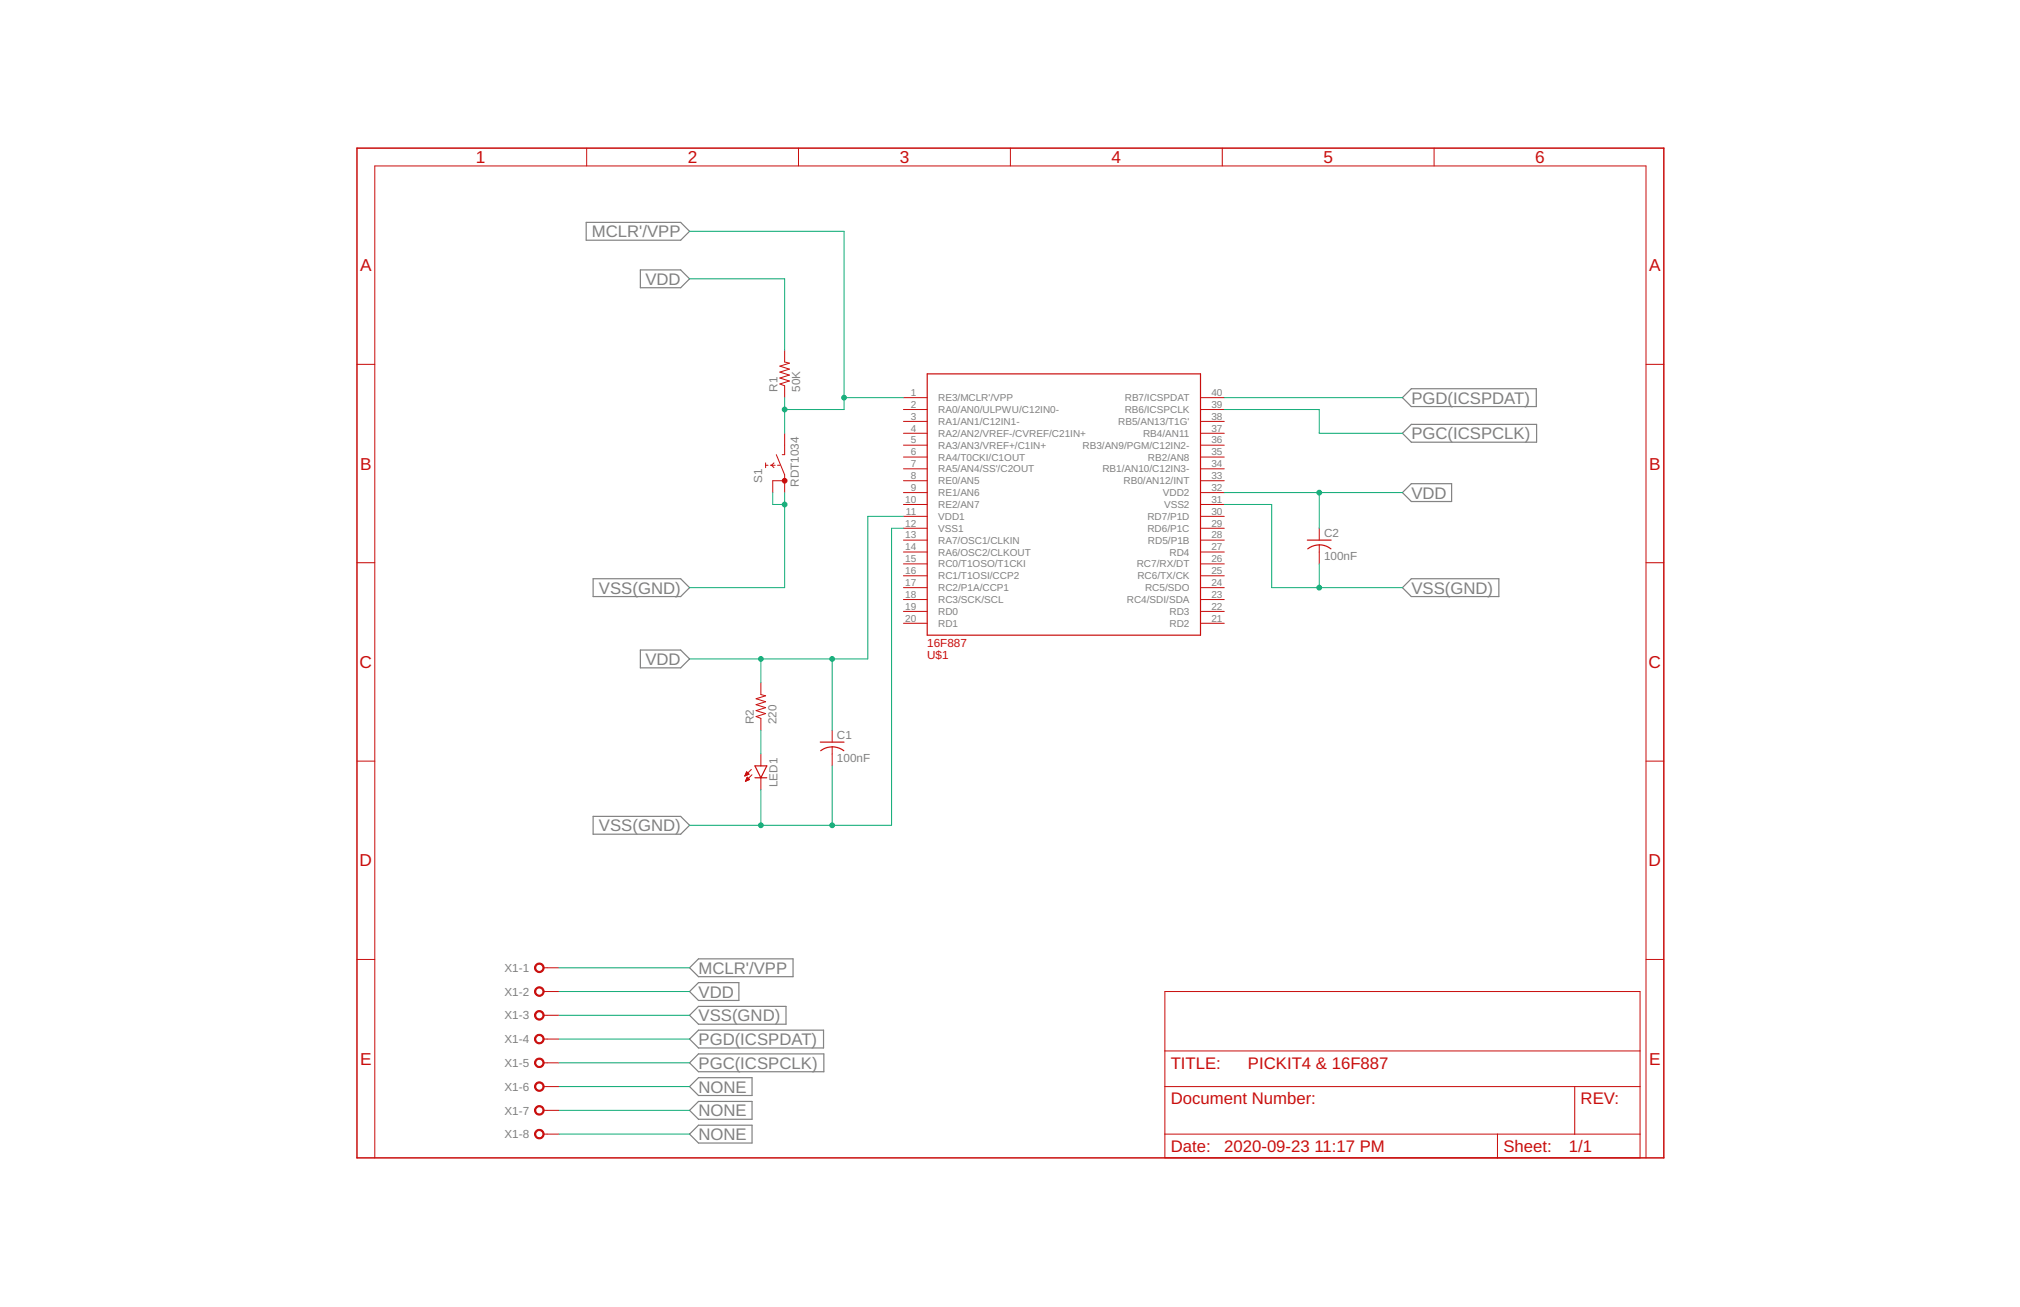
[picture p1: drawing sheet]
<svg xmlns="http://www.w3.org/2000/svg" width="432mm" height="279mm" viewBox="0 0 432 279" stroke-linecap="round" stroke-linejoin="round" font-family="sans-serif">
<g fill="none" stroke="#808080" stroke-width=".25">
<path d="M125.3 47.5h20.2l1.9 1.9-1.9 2h-20.2zM136.9 57.7h8.6l1.9 1.9-1.9 1.9h-8.6zM299.8 85l1.9-1.9h26.7v3.8h-26.7zM299.8 92.6l1.9-1.9h26.8v3.8h-26.8zM299.8 105.3l1.9-1.9h8.6v3.8h-8.6zM126.8 123.7h18.7l1.9 1.9-1.9 1.9h-18.7zM136.9 139h8.6l1.9 1.9-1.9 1.9h-8.6zM299.8 125.6l1.9-1.9h18.7v3.8h-18.7zM126.8 174.5h18.7l1.9 1.9-1.9 1.9h-18.7zM147.4 206.9l1.9-1.9h20.2v3.8h-20.2zM147.4 212l1.9-1.9h8.6v3.8h-8.6zM147.4 217l1.9-1.9h18.7v3.8h-18.7z"/>
<path d="M147.4 222.1l1.9-1.9h26.7v3.8h-26.7zM147.4 227.2l1.9-1.9h26.8v3.8h-26.8zM147.4 232.3l1.9-1.9h11.5v3.8h-11.5zM147.4 237.4l1.9-1.9h11.5v3.8h-11.5zM147.4 242.4l1.9-1.9h11.5v3.8h-11.5z"/>
</g>
<path d="M76.3 31.7h279.4v215.8h-279.4z" fill="none" stroke="#c90d0c" stroke-width=".32"/>
<g fill="none" stroke="#c90d0c" stroke-width=".21">
<path d="M125.4 31.7v3.8M170.7 31.7v3.8M216 31.7v3.8M261.3 31.7v3.8M306.6 31.7v3.8M76.3 77.9h3.8M167.7 74.8v2.6l1 .2-2 .7 2 .6-2 .6 2 .7-2 .6 2 .6-2 .7 1 .4v2.5M351.9 77.9h3.8M163.7 99.5h.5M163.7 99v1M164.7 99.5h1M165.4 99l-.5 .5 .5 .5"/>
<path d="M165.9 97.2l1.8 4.3v3.8M166.2 99.5h.5M167.7 92.6v4.6h-.5M193.1 85h5.1M193.1 87.5h5.1M193.1 90.1h5.1M193.1 92.6h5.1M193.1 95.2h5.1M193.1 97.7h5.1M256.6 85h5.1M256.6 87.5h5.1M256.6 90.1h5.1"/>
<path d="M256.6 92.6h5.1M256.6 95.2h5.1M256.6 97.7h5.1M167.7 102.8h-2.5v2.5M193.1 100.2h5.1M193.1 102.8h5.1M193.1 105.3h5.1M193.1 107.8h5.1M193.1 110.4h5.1M193.1 112.9h5.1M193.1 115.5h5.1M193.1 118h5.1"/>
<path d="M256.6 100.2h5.1M256.6 102.8h5.1M256.6 105.3h5.1M256.6 107.8h5.1M256.6 110.4h5.1M256.6 112.9h5.1M256.6 115.5h5.1M256.6 118h5.1M282 112.9v2.6M282 116.5v4M76.3 120.3h3.8M193.1 120.5h5.1"/>
<path d="M193.1 123.1h5.1M193.1 125.6h5.1M193.1 128.2h5.1M193.1 130.7h5.1M193.1 133.2h5.1M256.6 120.5h5.1M256.6 123.1h5.1M256.6 125.6h5.1M256.6 128.2h5.1M256.6 130.7h5.1M256.6 133.2h5.1M351.9 120.3h3.8"/>
<path d="M162.6 145.9v2.6l1.1 .2-2.1 .7 2.1 .6-2.1 .6 2.1 .7-2.1 .6 2.1 .6-2.1 .7 1 .4v2.5M177.9 156.1v2.5M177.9 159.7v4M76.3 162.7h3.8M159.2 165.9h.1M159.3 165.7h.3M159.3 165.6h.5M159.4 165.5h.7M159.4 166.9h.1M159.4 165.4h.6M159.4 166.8h.4M159.5 165.3h.4"/>
<path d="M159.5 166.7h.6M159.5 165.1h.2M159.5 166.6h.7M159.6 165h.1M159.6 166.5h.5M159.6 166.3h.3M159.7 166.2h.1M159.7 166.1l.5 .5-.9 .4zM160.1 165.5l-.5-.5-.4 .9M160.1 165.5l-.9 .4M160.6 164.5l-1.4 1.4M160.7 165.6l-1.4 1.4"/>
<path d="M162.6 161.2v2.5M162.6 166.3v2.5M351.9 162.7h3.8M76.3 205.1h3.8M116.2 212h3.3M116.2 206.9h3.3M116.2 217h3.3M249 212h101.6v35.5h-101.6zM351.9 205.1h3.8M116.2 232.3h3.3M116.2 222.1h3.3M116.2 227.2h3.3"/>
<path d="M116.2 237.4h3.3M249 232.3h101.6M249 224.7h101.6M336.6 232.3v10.1M80.1 247.5v-212h271.8v212M116.2 242.4h3.3M249 242.4h101.6M320.1 242.4v5.1"/>
</g>
<path d="M198.2 79.9h58.4v55.9h-58.4zM279.5 115.5h5M279.5 117.3a4 4 0 0 1 5 0M175.3 158.6h5.1M177.9 159.6l1.6 .4 .9 .5M177.9 159.7l-1.6 .3-.9 .5M161.4 163.7h2.5l-1.3 2.6zM161.4 166.3h2.5" fill="none" stroke="#c90d0c" stroke-width=".25"/>
<g fill="#c90d0c" stroke="#c90d0c" stroke-width=".21">
<path d="M114.4 206.3a1.03 1.03 0 0 1 1.7 0 1.03 1.03 0 0 1-.5 1.6 1.03 1.03 0 0 1-1.3-1h.2a.78 .78 0 0 1 1.1-.8 .78 .78 0 0 1 .2 1.3 .78 .78 0 0 1-1.2-.3l-.1-.2h-.2z" fill-rule="evenodd"/>
<path d="M114.4 211.4a1.03 1.03 0 0 1 1.7 0 1.03 1.03 0 0 1-.5 1.6 1.03 1.03 0 0 1-1.3-1h.2a.78 .78 0 0 1 1.1-.8 .78 .78 0 0 1 .2 1.3 .78 .78 0 0 1-1.2-.3l-.1-.2h-.2z" fill-rule="evenodd"/>
<path d="M114.7 216.2a1.02 1.02 0 0 1 1.5 .4 1.02 1.02 0 0 1-.7 1.5 1.02 1.02 0 0 1-1.2-1.1h.2a.78 .78 0 0 1 1.1-.7 .78 .78 0 0 1 .2 1.3 .78 .78 0 0 1-1.2-.3l-.1-.3h-.2z" fill-rule="evenodd"/>
<path d="M114.7 221.3a1.02 1.02 0 0 1 1.5 .4 1.02 1.02 0 0 1-.7 1.4 1.02 1.02 0 0 1-1.2-1h.2a.78 .78 0 0 1 1.1-.7 .78 .78 0 0 1 .2 1.3 .78 .78 0 0 1-1.2-.3l-.1-.3h-.2z" fill-rule="evenodd"/>
<path d="M114.7 226.4a1.02 1.02 0 0 1 1.5 .4 1.02 1.02 0 0 1-.7 1.4 1.02 1.02 0 0 1-1.2-1h.2a.78 .78 0 0 1 1.1-.7 .78 .78 0 0 1 .2 1.2 .78 .78 0 0 1-1.2-.3l-.1-.2h-.2z" fill-rule="evenodd"/>
<path d="M114.7 231.5a1.02 1.02 0 0 1 1.5 .4 1.02 1.02 0 0 1-.7 1.4 1.02 1.02 0 0 1-1.2-1h.2a.78 .78 0 0 1 1.1-.8 .78 .78 0 0 1 .2 1.3 .78 .78 0 0 1-1.2-.3l-.1-.2h-.2z" fill-rule="evenodd"/>
<path d="M114.7 236.6a1.02 1.02 0 0 1 1.5 .3 1.02 1.02 0 0 1-.7 1.5 1.02 1.02 0 0 1-1.2-1h.2a.78 .78 0 0 1 1.1-.8 .78 .78 0 0 1 .2 1.3 .78 .78 0 0 1-1.2-.3l-.1-.2h-.2z" fill-rule="evenodd"/>
<path d="M114.7 241.6a1.02 1.02 0 0 1 1.5 .4 1.02 1.02 0 0 1-.7 1.5 1.02 1.02 0 0 1-1.2-1.1h.2a.78 .78 0 0 1 1.1-.7 .78 .78 0 0 1 .2 1.3 .78 .78 0 0 1-1.2-.3l-.1-.3h-.2z" fill-rule="evenodd"/>
<circle cx="167.7" cy="102.8" r=".51"/>
</g>
<g fill="none" stroke="#0dab76" stroke-width=".21">
<path d="M147.4 59.6h20.3v15.2M147.4 49.4h33v38.1h-12.7M167.7 85v7.6M180.4 85h12.7M261.7 85h38.1M261.7 87.5h20.3v5.1h17.8M165.2 105.3v2.5h2.5M167.7 105.3v20.3h-20.3M193.1 110.4h-7.6v30.5h-38.1M193.1 112.9h-2.5v63.5h-43.2M261.7 105.3h38.1M261.7 107.8h10.1v17.8h28"/>
<path d="M282 105.3v7.6M282 120.5v5.1M162.6 140.9v5M162.6 156.1v5.1M177.9 140.9v15.2M162.6 168.8v7.6M177.9 163.7v12.7M119.5 206.9h27.9M119.5 212h27.9M119.5 217h27.9M119.5 222.1h27.9M119.5 227.2h27.9"/>
<path d="M119.5 232.3h27.9M119.5 237.4h27.9M119.5 242.4h27.9"/>
</g>
<g fill="#0dab76" stroke="#0dab76" stroke-width=".21">
<circle cx="167.7" cy="87.5" r=".51"/>
<circle cx="180.4" cy="85" r=".51"/>
<circle cx="282" cy="105.3" r=".51"/>
<circle cx="162.6" cy="140.9" r=".51"/>
<circle cx="177.9" cy="140.9" r=".51"/>
<circle cx="167.7" cy="107.8" r=".51"/>
<circle cx="282" cy="125.6" r=".51"/>
<circle cx="162.6" cy="176.4" r=".51"/>
<circle cx="177.9" cy="176.4" r=".51"/>
</g>
<g font-size="3.7" fill="#c90d0c">
<text x="101.7" y="34.9">1</text>
<text x="147" y="34.9">2</text>
<text x="192.3" y="34.9">3</text>
<text x="237.6" y="34.9">4</text>
<text x="282.9" y="34.9">5</text>
<text x="328.2" y="34.9">6</text>
<text x="77" y="58">A</text>
<text x="352.5" y="58">A</text>
<text x="77" y="100.4">B</text>
<text x="352.5" y="100.4">B</text>
<text x="76.9" y="142.8">C</text>
<text x="352.4" y="142.8">C</text>
<text x="76.9" y="185.2">D</text>
<text x="352.4" y="185.2">D</text>
<text x="77" y="227.6">E</text>
<text x="352.5" y="227.6">E</text>
</g>
<g font-size="3.6" fill="#808080">
<text x="126.5" y="50.7">MCLR'/VPP</text>
<text x="138" y="60.9">VDD</text>
<text x="301.7" y="86.3">PGD(ICSPDAT)</text>
<text x="301.7" y="93.9">PGC(ICSPCLK)</text>
<text x="301.7" y="106.6">VDD</text>
<text x="128" y="126.9">VSS(GND)</text>
<text x="301.7" y="126.9">VSS(GND)</text>
<text x="138" y="142.1">VDD</text>
<text x="128" y="177.7">VSS(GND)</text>
<text x="149.3" y="208.2">MCLR'/VPP</text>
<text x="149.3" y="213.2">VDD</text>
<text x="149.3" y="218.3">VSS(GND)</text>
<text x="149.3" y="223.4">PGD(ICSPDAT)</text>
<text x="149.3" y="228.5">PGC(ICSPCLK)</text>
<text x="149.3" y="233.6">NONE</text>
<text x="149.3" y="238.6">NONE</text>
<text x="149.3" y="243.7">NONE</text>
</g>
<g font-size="3.6" fill="#c90d0c">
<text x="250.3" y="228.5">TITLE:</text>
<text x="266.8" y="228.5">PICKIT4 &amp; 16F887</text>
<text x="250.3" y="236.1">Document Number:</text>
<text x="337.9" y="236.1">REV:</text>
<text x="250.3" y="246.3">Date:</text>
<text x="261.7" y="246.3">2020-09-23</text>
<text x="281" y="246.3">11:17 PM</text>
<text x="321.4" y="246.3">Sheet:</text>
<text x="335.3" y="246.3">1/1</text>
</g>
<g font-size="2.5" fill="#808080">
<text x="166.2" y="83.7" transform="rotate(-90 166.2 83.7)">R1</text>
<text x="171" y="83.7" transform="rotate(-90 171 83.7)">50K</text>
<text x="162.9" y="103.3" transform="rotate(-90 162.9 103.3)">S1</text>
<text x="170.8" y="104" transform="rotate(-90 170.8 104)">RDT1034</text>
<text x="283" y="119.7">100nF</text>
<text x="283" y="114.8">C2</text>
<text x="161.2" y="154.8" transform="rotate(-90 161.2 154.8)">R2</text>
<text x="166" y="154.8" transform="rotate(-90 166 154.8)">220</text>
<text x="178.9" y="158">C1</text>
<text x="178.9" y="162.8">100nF</text>
<text x="166.2" y="168.3" transform="rotate(-90 166.2 168.3)">LED1</text>
<text x="107.8" y="207.8">X1-1</text>
<text x="107.8" y="212.9">X1-2</text>
<text x="107.8" y="217.9">X1-3</text>
<text x="107.8" y="223">X1-4</text>
<text x="107.8" y="228.1">X1-5</text>
<text x="107.8" y="233.2">X1-6</text>
<text x="107.8" y="238.3">X1-7</text>
<text x="107.8" y="243.3">X1-8</text>
</g>
<g font-size="2.5" fill="#c90d0c">
<text x="198.2" y="138.3">16F887</text>
<text x="198.2" y="140.9">U$1</text>
</g>
<g font-size="2.1" fill="#808080">
<text x="194.7" y="84.6">1</text>
<text x="194.7" y="87.2">2</text>
<text x="194.7" y="89.7">3</text>
<text x="200.5" y="85.8">RE3/MCLR'/VPP</text>
<text x="200.5" y="88.3">RA0/AN0/ULPWU/C12IN0-</text>
<text x="240.4" y="88.3">RB6/ICSPCLK</text>
<text x="240.4" y="85.8">RB7/ICSPDAT</text>
<text x="259" y="89.7">38</text>
<text x="259" y="87.2">39</text>
<text x="259" y="84.6">40</text>
<text x="194.7" y="92.3">4</text>
<text x="194.7" y="94.8">5</text>
<text x="200.5" y="90.8">RA1/AN1/C12IN1-</text>
<text x="200.5" y="93.4">RA2/AN2/VREF-/CVREF/C21IN+</text>
<text x="200.5" y="95.9">RA3/AN3/VREF+/C1IN+</text>
<text x="231.4" y="95.9">RB3/AN9/PGM/C12IN2-</text>
<text x="239" y="90.8">RB5/AN13/T1G'</text>
<text x="244.4" y="93.4">RB4/AN11</text>
<text x="259" y="94.8">36</text>
<text x="259" y="92.3">37</text>
<text x="194.7" y="97.3">6</text>
<text x="194.7" y="99.9">7</text>
<text x="200.5" y="98.5">RA4/T0CKI/C1OUT</text>
<text x="200.5" y="101">RA5/AN4/SS'/C2OUT</text>
<text x="235.7" y="101">RB1/AN10/C12IN3-</text>
<text x="245.4" y="98.5">RB2/AN8</text>
<text x="259" y="99.9">34</text>
<text x="259" y="97.3">35</text>
<text x="193.5" y="107.5">10</text>
<text x="194.7" y="102.4">8</text>
<text x="194.7" y="105">9</text>
<text x="200.5" y="103.5">RE0/AN5</text>
<text x="200.5" y="106.1">RE1/AN6</text>
<text x="240.2" y="103.5">RB0/AN12/INT</text>
<text x="248.6" y="106.1">VDD2</text>
<text x="259" y="107.5">31</text>
<text x="259" y="105">32</text>
<text x="259" y="102.4">33</text>
<text x="193.5" y="112.6">12</text>
<text x="193.6" y="110">11</text>
<text x="200.5" y="108.6">RE2/AN7</text>
<text x="200.5" y="111.2">VDD1</text>
<text x="200.5" y="113.7">VSS1</text>
<text x="245.3" y="113.7">RD6/P1C</text>
<text x="245.3" y="111.2">RD7/P1D</text>
<text x="248.8" y="108.6">VSS2</text>
<text x="259" y="112.6">29</text>
<text x="259" y="110">30</text>
<text x="193.5" y="115.1">13</text>
<text x="193.5" y="117.7">14</text>
<text x="200.5" y="116.2">RA7/OSC1/CLKIN</text>
<text x="200.5" y="118.8">RA6/OSC2/CLKOUT</text>
<text x="245.4" y="116.2">RD5/P1B</text>
<text x="250" y="118.8">RD4</text>
<text x="259" y="117.7">27</text>
<text x="259" y="115.1">28</text>
<text x="193.5" y="120.2">15</text>
<text x="193.5" y="122.7">16</text>
<text x="193.5" y="125.3">17</text>
<text x="200.5" y="121.3">RC0/T1OSO/T1CKI</text>
<text x="200.5" y="123.9">RC1/T1OSI/CCP2</text>
<text x="243" y="121.3">RC7/RX/DT</text>
<text x="243.1" y="123.9">RC6/TX/CK</text>
<text x="259" y="125.3">24</text>
<text x="259" y="122.7">25</text>
<text x="259" y="120.2">26</text>
<text x="193.5" y="127.8">18</text>
<text x="193.5" y="130.4">19</text>
<text x="200.5" y="126.4">RC2/P1A/CCP1</text>
<text x="200.5" y="128.9">RC3/SCK/SCL</text>
<text x="200.5" y="131.5">RD0</text>
<text x="240.9" y="128.9">RC4/SDI/SDA</text>
<text x="244.8" y="126.4">RC5/SDO</text>
<text x="250" y="131.5">RD3</text>
<text x="259" y="130.4">22</text>
<text x="259" y="127.8">23</text>
<text x="193.5" y="132.9">20</text>
<text x="200.5" y="134">RD1</text>
<text x="250" y="134">RD2</text>
<text x="259" y="132.9">21</text>
</g>
</svg>
